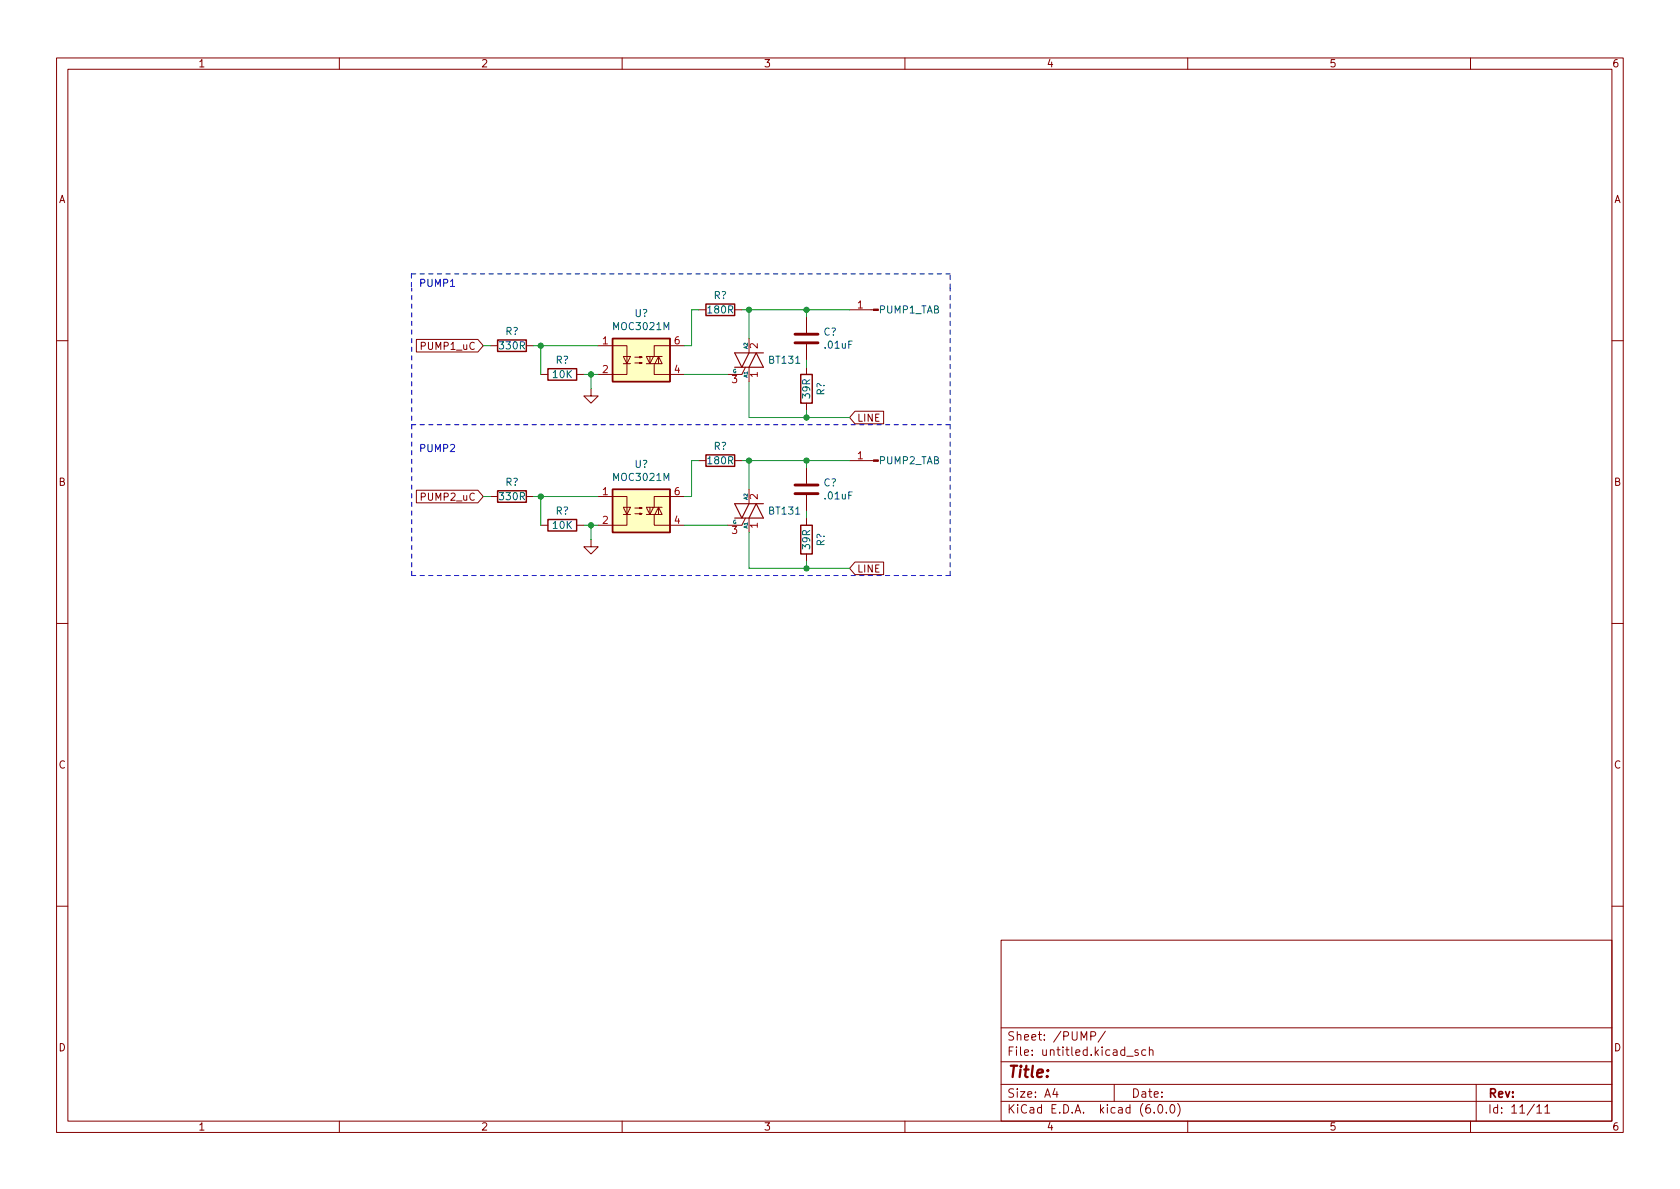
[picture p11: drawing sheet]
<svg xmlns="http://www.w3.org/2000/svg" width="297mm" height="210mm" viewBox="0 0 297 210" stroke-linecap="round" stroke-linejoin="round" font-family="sans-serif">
<g fill="none" stroke="#840000" stroke-width=".18">
<path d="M10 10.2h277v190.1h-277zM12 12.2h273v186.1h-273zM60 10.2v2M110 10.2v2M160 10.2v2M210 10.2v2M260 10.2v2M123.5 54.8h1.3M129.9 54.8h1.3M132.4 59.9v2.5M142.6 56.1v2.7M150.2 54.8h4.2"/>
<path d="M10 60.2h2M73.6 60h10.9l.9 1.1-.9 1.1h-10.9zM86.7 61.1h1.3M93.1 61.1h1.2M95.6 66.2h1.3M102 66.2h1.2M104.5 68.8v1.2h1.3l-1.3 1.3-1.3-1.3h1.3M105.8 61.1h5v5.1h-5M110.2 63h1.3l-.7 1.3zM110.2 64.3h1.3M112.2 64.2h1.3l-.4 .1v-.2l.4 .1M112.2 63.2h1.3l-.4 .1v-.3l.4 .2"/>
<path d="M114.3 64.3h2.8l-.7-1.3-.6 1.3M114.9 63v1.3M115.5 63l-.6 1.3-.6-1.3h2.8M115.7 64.3v1.9h5.3M116.4 63v1.3M121 61.1h-5.3v1.9M131.8 64.9l-.6 1.3h-2.6M132.4 64.9v2.6M142.6 60.9v2.8M142.6 64.9v1.3M142.6 71.3v1.3M151.2 72.7h5v2.2h-5l-1-1.1z"/>
<path d="M285 60.2h2M73.6 86.7h10.9l.9 1.1-.9 1.1h-10.9zM86.7 87.8h1.3M93.1 87.8h1.2M95.6 92.9h1.3M102 92.9h1.2M104.5 95.4v1.3h1.3l-1.3 1.3-1.3-1.3h1.3M105.8 87.8h5v5.1h-5M110.2 89.7h1.3l-.7 1.3zM110.2 91h1.3M112.2 90.9h1.3l-.4 .1v-.3l.4 .2M112.2 89.8h1.3l-.4 .2v-.3l.4 .1"/>
<path d="M114.3 91h2.8l-.7-1.3-.6 1.3M114.9 89.7v1.3M115.5 89.7l-.6 1.3-.6-1.3h2.8M115.7 91v1.9h5.3M116.4 89.7v1.3M121 87.8h-5.3v1.9M123.5 81.5h1.3M129.9 81.5h1.3M131.8 91.6l-.6 1.3h-2.6M132.4 86.5v2.6M132.4 91.6v2.6M142.6 82.7v2.8"/>
<path d="M142.6 87.5v2.8M142.6 91.6v1.3M142.6 98v1.2M150.2 81.5h4.2M151.2 99.4h5v2.2h-5l-1-1.1zM10 110.2h2M285 110.2h2M10 160.2h2M177 166.3h108v32h-108zM285 160.2h2M60 198.3v2M110 198.3v2"/>
<path d="M160 198.3v2M177 194.8h108M177 191.8h108M177 187.8h108M177 181.8h108M186.5 192.5l-.4 1h1M186.9 193v1M192.9 183.2l.7-.1 .1-.2-.1-.3-.2-.2h-.5v1.5M195.4 182.4l-1.3 1.9M197 191.8v3M199.2 186.8h1.2M201.2 185.7l-.3-.1-.3 .2 .1 .3 .5 .1v.4h-.6"/>
<path d="M202.6 185.7l-.5-.1-.2 .3v.4l.1 .3h.6M203.2 185.8l.2-.2 .4 .1 .1 .9M203.2 185.1v1.5M204.1 196.7v.1M204.9 195.4l.2-.1a.81 .81 0 0 1 .6 .7 .81 .81 0 0 1-.3 .8h-.2a.81 .81 0 0 1-.6-.6 .81 .81 0 0 1 .3-.8zM206.2 196.7v.1M207.1 195.4l.1-.1a.81 .81 0 0 1 .6 .7 .81 .81 0 0 1-.3 .8h-.1a.81 .81 0 0 1-.6-.6 .81 .81 0 0 1 .3-.8zM208.2 195.1a1.72 1.72 0 0 1 0 2.3M210 198.3v2M260 198.3v2M261 191.8v6.5M271.7 195.8l.5-.5v1.5"/>
<path d="M271.7 196.8h.9M273.1 195.8l.5-.5v1.5M273.1 196.8h.9"/>
</g>
<path d="M108.3 59.9h10.2v7.6h-10.2zM124.8 53.8h5.1v2h-5.1zM88 60.1h5.1v2h-5.1zM96.9 65.2h5.1v2h-5.1zM141.6 66.2h2v5.1h-2zM88 86.8h5.1v2h-5.1zM96.9 91.9h5.1v2h-5.1zM108.3 86.5h10.2v7.7h-10.2zM124.8 80.4h5.1v2.1h-5.1zM141.6 92.9h2v5.1h-2z" fill="none" stroke="#840000" stroke-width=".25"/>
<g fill="#ffffc2" stroke="#ffffc2" stroke-width=".18">
<path d="M108.3 59.9h10.2v7.6h-10.2z"/>
<path d="M108.3 86.5h10.2v7.7h-10.2z"/>
</g>
<path d="M129.9 64.9h5.1l-1.3-2.5-1.3 2.5M132.4 62.4l-1.2 2.5-1.3-2.5h5.1M129.9 91.6h5.1l-1.3-2.5-1.3 2.5M132.4 89.1l-1.2 2.5-1.3-2.5h5.1" fill="none" stroke="#840000" stroke-width=".2"/>
<g fill="#840000" stroke="#840000" stroke-width=".18">
<path d="M154.4 54.7h.9v.2h-.9z"/>
<path d="M154.4 81.3h.9v.3h-.9z"/>
</g>
<path d="M140.6 59.1h4M140.6 60.6h4M140.6 87.3h4M140.6 85.8h4" fill="none" stroke="#840000" stroke-width=".51"/>
<path d="M79.7 50.7h.7" fill="none" stroke="#0000c2" stroke-width=".18"/>
<path d="M72.7 48.4v2.6M168 48.4h-95.3M168 51v-2.6M168 75.1h-95.3M72.7 101.8h95.3M72.8 101.8v-50.8M168 101.8v-50.8" fill="none" stroke="#0000c2" stroke-width=".18" stroke-dasharray=".8 .8"/>
<g fill="none" stroke="#009600" stroke-width=".18">
<path d="M123.5 54.8h-1.2v6.3h-1.3M131.2 54.8h19M132.4 54.8v5.1M142.6 54.8v1.3M85.4 61.1h1.3M94.3 61.1h11.5M95.6 61.1v5.1M103.2 66.2h2.6M104.5 66.2v2.6M121 66.2h7.6M132.4 67.5v6.3h17.8M142.6 63.7v1.2"/>
<path d="M142.6 72.6v1.2M85.4 87.8h1.3M94.3 87.8h11.5M95.6 87.8v5.1M103.2 92.9h2.6M104.5 92.9v2.5M121 92.9h7.6M123.5 81.5h-1.2v6.3h-1.3M131.2 81.5h19M132.4 94.2v6.3h17.8M132.4 81.5v5M142.6 81.5v1.2"/>
<path d="M142.6 90.3v1.3M142.6 99.2v1.3"/>
</g>
<g fill="#009600" stroke="#009600" stroke-width=".18">
<circle cx="95.6" cy="87.8" r=".46"/>
<circle cx="132.4" cy="81.5" r=".46"/>
<circle cx="104.5" cy="92.9" r=".46"/>
<circle cx="104.5" cy="66.2" r=".46"/>
<circle cx="132.4" cy="54.8" r=".46"/>
<circle cx="95.6" cy="61.1" r=".46"/>
<circle cx="142.6" cy="54.8" r=".46"/>
<circle cx="142.6" cy="73.8" r=".46"/>
<circle cx="142.6" cy="81.5" r=".46"/>
<circle cx="142.6" cy="100.5" r=".46"/>
</g>
<text font-size="2.8" fill="#840000" x="178" y="190.6">Title:</text>
<g font-size="2.1" fill="#840000">
<text x="178" y="184">Sheet: /PUMP/</text>
<text x="178" y="186.7">File: untitled.kicad_sch</text>
<text x="178" y="196.9">KiCad E.D.A. kicad (6.0.0)</text>
<text x="178" y="194.1">Size: A4</text>
<text x="200" y="194.1">Date:</text>
<text x="263" y="194.1">Rev:</text>
<text x="263" y="196.9">Id: 11/11</text>
</g>
<g font-size="1.8" fill="#840000">
<text x="35" y="11.9">1</text>
<text x="85" y="11.9">2</text>
<text x="135" y="11.9">3</text>
<text x="185" y="11.9">4</text>
<text x="235" y="11.9">5</text>
<text x="285" y="11.9">6</text>
<text x="10.3" y="35.9">A</text>
<text x="285.3" y="35.9">A</text>
<text x="74.7" y="61.9">PUMP1_uC</text>
<text x="151.5" y="74.6">LINE</text>
<text x="10.3" y="85.9">B</text>
<text x="74.7" y="88.5">PUMP2_uC</text>
<text x="285.3" y="85.9">B</text>
<text x="151.5" y="101.2">LINE</text>
<text x="10.3" y="135.9">C</text>
<text x="285.3" y="135.9">C</text>
<text x="10.3" y="185.9">D</text>
<text x="285.3" y="185.9">D</text>
<text x="35" y="199.9">1</text>
<text x="85" y="199.9">2</text>
<text x="135" y="199.9">3</text>
<text x="185" y="199.9">4</text>
<text x="235" y="199.9">5</text>
<text x="285" y="199.9">6</text>
</g>
<g font-size="1.8" fill="#0000c2">
<text x="74" y="50.7">PUMP1</text>
<text x="74" y="79.9">PUMP2</text>
</g>
<g font-size="1.8" fill="#006464">
<text x="126.2" y="52.9">R?</text>
<text x="89.3" y="59.2">R?</text>
<text x="108.6" y="58.4">MOC3021M</text>
<text x="112.2" y="56.1">U?</text>
<text x="125.2" y="55.4">180R</text>
<text x="145.6" y="59.3">C?</text>
<text x="155.4" y="55.4">PUMP1_TAB</text>
<text x="88.4" y="61.8">330R</text>
<text x="98.2" y="64.3">R?</text>
<text x="136.1" y="64.3">BT131</text>
<text x="145.9" y="61.6">.01uF</text>
<text x="97.8" y="66.8">10K</text>
<text x="143.2" y="70.4" transform="rotate(-90 143.2 70.4)">39R</text>
<text x="145.8" y="69.9" transform="rotate(-90 145.8 69.9)">R?</text>
<text x="112.2" y="82.7">U?</text>
<text x="125.2" y="82.1">180R</text>
<text x="126.2" y="79.5">R?</text>
<text x="155.4" y="82.1">PUMP2_TAB</text>
<text x="88.4" y="88.4">330R</text>
<text x="89.3" y="85.9">R?</text>
<text x="108.6" y="85">MOC3021M</text>
<text x="145.6" y="86">C?</text>
<text x="145.9" y="88.3">.01uF</text>
<text x="97.8" y="93.5">10K</text>
<text x="98.2" y="91">R?</text>
<text x="136.1" y="91">BT131</text>
<text x="143.2" y="97" transform="rotate(-90 143.2 97)">39R</text>
<text x="145.8" y="96.6" transform="rotate(-90 145.8 96.6)">R?</text>
</g>
<g font-size="1.8" fill="#a90000">
<text x="151.6" y="54.5">1</text>
<text x="106.5" y="60.9">1</text>
<text x="106.5" y="66">2</text>
<text x="119.2" y="66">4</text>
<text x="119.2" y="60.9">6</text>
<text x="134" y="61.6" transform="rotate(-90 134 61.6)">2</text>
<text x="129.4" y="67.7">3</text>
<text x="134" y="66.7" transform="rotate(-90 134 66.7)">1</text>
<text x="151.6" y="81.2">1</text>
<text x="106.5" y="87.5">1</text>
<text x="119.2" y="87.5">6</text>
<text x="134" y="88.3" transform="rotate(-90 134 88.3)">2</text>
<text x="106.5" y="92.6">2</text>
<text x="119.2" y="92.6">4</text>
<text x="129.4" y="94.4">3</text>
<text x="134" y="93.4" transform="rotate(-90 134 93.4)">1</text>
</g>
<g font-size=".9" fill="#006464">
<text x="129.6" y="66">G</text>
<text x="132.2" y="61.7" transform="rotate(-90 132.2 61.7)">A2</text>
<text x="132.2" y="66.8" transform="rotate(-90 132.2 66.8)">A1</text>
<text x="132.2" y="88.4" transform="rotate(-90 132.2 88.4)">A2</text>
<text x="129.6" y="92.6">G</text>
<text x="132.2" y="93.4" transform="rotate(-90 132.2 93.4)">A1</text>
</g>
</svg>
